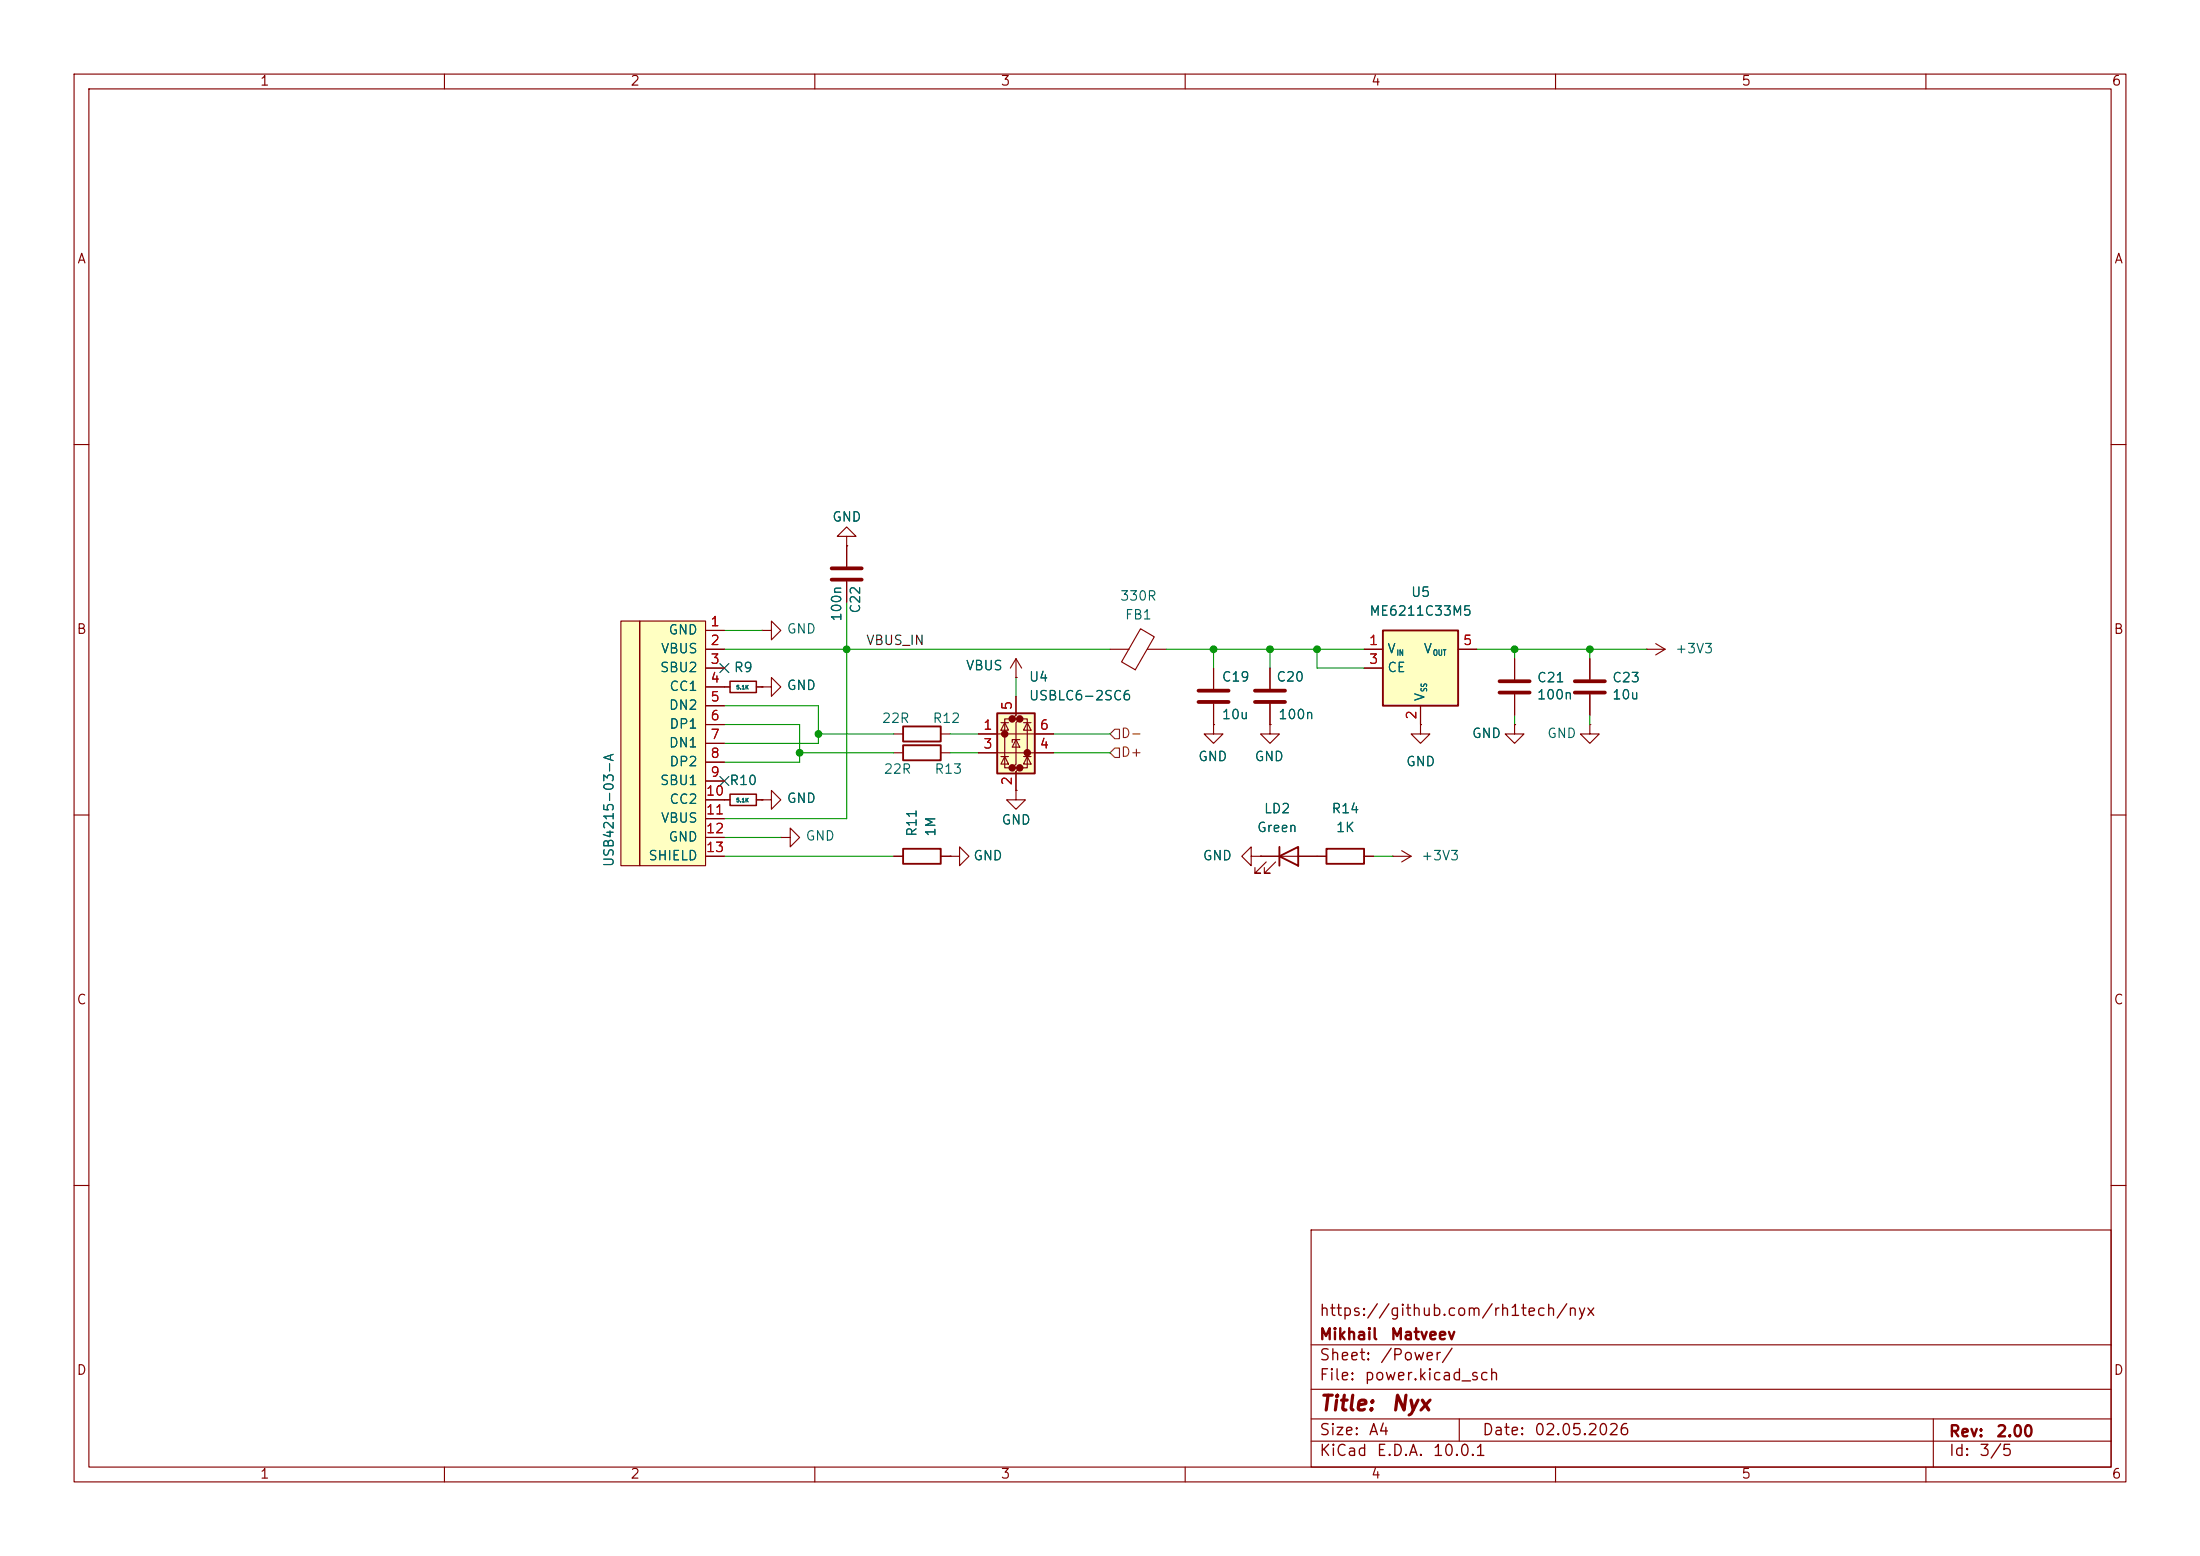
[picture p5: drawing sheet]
<svg xmlns="http://www.w3.org/2000/svg" width="297mm" height="210mm" viewBox="0 0 297 210" stroke-linecap="round" stroke-linejoin="round" font-family="sans-serif">
<g fill="none" stroke="#840000" stroke-width=".15">
<path d="M10 10h277v190h-277zM12 12h273v186h-273zM60 10v2M110 10v2M160 10v2M210 10v2M260 10v2M10 60h2M114.3 72.4h1.3l-1.3-1.3-1.3 1.3h1.3v1.3M114.3 73.7h.1M114.3 73.7v2.8M114.3 78.5v2.8"/>
<path d="M285 60h2M102.9 85.1h1.2v-1.3l1.3 1.3-1.3 1.3v-1.3M102.9 85.1h.1M120.6 99.1h1.3M127 99.1h1.3M137.2 91.4h.1M137.2 88.9l-.8 1.3M137.2 88.9l.7 1.3M137.2 88.9v2.5M10 110h2M188 115.6h.1M188 115.6h2.5"/>
<path d="M189.2 114.8l1.3 .8M190.5 115.6l-1.3 .7M285 110h2M10 160h2M177 166h108v32h-108zM285 160h2M60 198v2M110 198v2M160 198v2M177 194.5h108M177 191.5h108M177 187.5h108"/>
<path d="M177 181.5h108M197 191.5v3M210 198v2M260 198v2M261 191.5v6.5"/>
</g>
<path d="M112.3 78.2h4M112.3 76.7h4" fill="none" stroke="#840000" stroke-width=".51"/>
<path d="M121.9 98h5.1v2.1h-5.1z" fill="none" stroke="#840000" stroke-width=".25"/>
<path d="M134.6 96.3h5.1v8.1h-5.1z" fill="#ffffc2"/>
<g fill="#840000" stroke="#840000" stroke-width=".51">
<circle cx="135.6" cy="99.1" r=".25"/>
<circle cx="136.7" cy="97" r=".25"/>
<circle cx="136.7" cy="103.6" r=".25"/>
<circle cx="137.7" cy="97" r=".25"/>
<circle cx="137.7" cy="103.6" r=".25"/>
<circle cx="138.7" cy="101.6" r=".25"/>
</g>
<g fill="none" stroke="#840000" stroke-width=".15">
<path d="M97.8 92.7h.8M102.1 92.7h.8M102.9 92.7h1.2v-1.3l1.3 1.3-1.3 1.3v-1.3M102.9 92.7h.1M132.1 99.1h10.1M135.1 97.5h1M135.6 97.5l.5 1.1h-1zM136.7 97h-1.1v6.6h1.1M137.2 94v2.5l-.5 .5h1l-.5 .5v5.6l-.5 .5h1l-.5 .5v2.6M137.2 99.8l.5 1h-1zM137.7 99.8h-1v.4M137.7 97h1v6.6h-1"/>
<path d="M138.2 97.5h1M138.7 97.5l.5 1.1h-1zM132.1 101.6h10.1M135.1 102.1h1M135.6 102.1l.5 1h-1zM138.2 102.1h1M138.7 102.1l.5 1h-1z"/>
</g>
<path d="M134.6 96.3h5.1v8.1h-5.1z" fill="none" stroke="#840000" stroke-width=".25"/>
<path d="M98.6 91.9h3.5v1.6h-3.5z" fill="none" stroke="#840000" stroke-width=".2"/>
<g fill="#ffffc2">
<path d="M83.8 83.8h2.6v33h-2.6z"/>
<path d="M86.4 83.8h8.8v33h-8.8z"/>
</g>
<g fill="none" stroke="#840000" stroke-width=".15">
<path d="M83.8 83.8h2.6v33h-2.6zM86.4 83.8h8.8v33h-8.8zM95.2 85.1h2.6M95.2 87.6h2.6M95.2 90.2h2.6M95.2 92.7h2.6M95.2 95.3h2.6M95.2 97.8h2.6M163.8 97.8v1.3h-1.2l1.2 1.2 1.3-1.2h-1.3M163.8 97.8h.1M163.8 90.2v2.8M163.8 95v2.8"/>
<path d="M171.4 97.8v1.3h-1.2l1.2 1.2 1.3-1.2h-1.3M171.4 97.8h.1M171.4 90.2v2.8M171.4 95v2.8M191.8 97.8v1.3h1.2l-1.2 1.2-1.3-1.2h1.3M191.8 97.8h.1M204.5 97.8v1.3h1.2l-1.2 1.2-1.3-1.2h1.3M204.5 97.8h.1M214.6 88.9v2.8M214.6 93.7v2.8M222.2 87.6h.1M222.2 87.6h2.6"/>
<path d="M223.5 86.9l1.3 .7M224.8 87.6l-1.3 .8M95.2 100.3h2.6M95.2 102.9h2.6M95.2 105.4h2.6M95.2 108h3.4M95.2 110.5h2.6M95.2 113h2.6M95.2 115.6h2.6M102.1 108h.8M102.9 108h1.2v-1.3l1.3 1.3-1.3 1.2v-1.2M102.9 108h.1"/>
<path d="M105.4 113h1.3v-1.2l1.2 1.2-1.2 1.3v-1.3M105.4 113h.1M120.6 115.6h1.3M120.6 101.6h1.3M127 115.6h1.3M127 101.6h1.3M128.3 115.6h1.2v-1.3l1.3 1.3-1.3 1.2v-1.2M128.3 115.6h.1M137.2 106.7v1.3h1.2l-1.2 1.2-1.3-1.2h1.3M137.2 106.7h.1M168.9 115.6v-1.3l-1.3 1.3 1.3 1.2v-1.2h1.3M170.2 115.6h.1"/>
<path d="M170.2 115.6h8.9M170.9 116.3l-1.5 1.6h.8h-.8v-.8M172.2 116.3l-1.5 1.6h.7h-.7v-.8M184.1 115.6h1.3"/>
</g>
<path d="M98.6 107.2h3.5v1.5h-3.5z" fill="none" stroke="#840000" stroke-width=".2"/>
<path d="M121.9 114.6h5.1v2h-5.1zM121.9 100.6h5.1v2h-5.1zM172.7 115.6l2.6-1.3v2.5zM172.7 114.3v2.5M179.1 114.6h5v2h-5z" fill="none" stroke="#840000" stroke-width=".25"/>
<path d="M161.8 94.7h4.1M161.8 93.2h4.1M169.4 94.7h4.1M169.4 93.2h4.1M212.6 91.9h4.1M212.6 93.5h4.1" fill="none" stroke="#840000" stroke-width=".51"/>
<path d="M186.7 85.1h10.1v10.2h-10.1z" fill="#ffffc2"/>
<path d="M186.7 85.1h10.1v10.2h-10.1z" fill="none" stroke="#840000" stroke-width=".25"/>
<g fill="none" stroke="#840000" stroke-width=".15">
<path d="M114.3 73.7h.1M114.3 73.7v2.8M114.3 78.5v2.8M95.2 87.6h2.6M95.2 90.2h2.6M95.2 92.7h3.4M95.2 85.1h2.6M95.2 95.3h2.6M95.2 97.8h2.6M102.1 92.7h.8M102.9 92.7h.1M132.1 99.1h2.5"/>
<path d="M137.2 91.4h.1M137.2 94v2.5M139.7 99.1h2.5M149.9 87.6h2.5M154 84.9l1.8 1.1-2.5 4.4-1.9-1.1zM154.9 87.6h2.6M163.8 97.8h.1M163.8 90.2v2.8M163.8 95v2.8M171.4 97.8h.1M171.4 90.2v2.8M171.4 95v2.8"/>
<path d="M184.1 87.6h2.6M184.1 90.2h2.6M191.8 97.8h.1M191.8 95.3v2.5M196.8 87.6h2.6M204.5 97.8h.1M204.5 88.9v2.8M204.5 93.7v2.8M214.6 97.8v1.3h1.3l-1.3 1.2-1.2-1.2h1.2M214.6 97.8h.1M214.6 88.9v2.8M214.6 93.7v2.8"/>
<path d="M95.2 100.3h2.6M95.2 102.9h2.6M95.2 105.4h2.6M95.2 108h3.4M95.2 110.5h2.6M95.2 113h2.6M95.2 115.6h2.6M102.1 108h.8M102.9 108h.1M120.6 115.6h1.3M127 115.6h1.3M128.3 115.6h.1"/>
<path d="M132.1 101.6h2.5M137.2 106.7h.1M137.2 104.1v2.6M139.7 101.6h2.5M170.2 115.6h.1M170.2 115.6h2.5M175.3 115.6h3.8M184.1 115.6h1.3"/>
</g>
<path d="M202.4 91.9h4.1M202.4 93.5h4.1" fill="none" stroke="#840000" stroke-width=".51"/>
<path d="M150.5 98.4h.6v1.3h-.6l-.6-.6zM150.5 101h.6v1.2h-.6l-.6-.6z" fill="none" stroke="#725600" stroke-width=".15"/>
<g fill="none" stroke="#009600" stroke-width=".15">
<path d="M97.8 97.8h10.1v5.1h-10.1M97.8 95.3h12.7v5h-12.7M97.8 87.6h52.1M97.8 85.1h5.1M110.5 99.1h10.1M114.3 81.3v29.2h-16.5M128.3 99.1h3.8M137.2 91.4v2.6M142.2 99.1h7.7M157.5 87.6h26.6M163.8 87.6v2.6M171.4 87.6v2.6"/>
<path d="M177.8 87.6v2.6h6.3M199.4 87.6h22.8M204.5 87.6v1.3M204.5 96.5v1.3M214.6 87.6v1.3M214.6 96.5v1.3M97.8 115.6h22.8M97.8 113h7.6M107.9 101.6h12.7M128.3 101.6h3.8M142.2 101.6h7.7M185.4 115.6h2.6"/>
</g>
<path d="M97.2 89.6l1.2 1.2M98.4 89.6l-1.2 1.2M97.2 104.8l1.2 1.2M98.4 104.8l-1.2 1.2" fill="none" stroke="#000084" stroke-width=".15"/>
<g fill="#009600" stroke="#009600" stroke-width=".14">
<circle cx="114.3" cy="87.6" r=".46"/>
<circle cx="107.9" cy="101.6" r=".46"/>
<circle cx="110.5" cy="99.1" r=".46"/>
<circle cx="204.5" cy="87.6" r=".46"/>
<circle cx="214.6" cy="87.6" r=".46"/>
<circle cx="171.4" cy="87.6" r=".46"/>
<circle cx="177.8" cy="87.6" r=".46"/>
<circle cx="163.8" cy="87.6" r=".46"/>
</g>
<g font-size="2" fill="#840000">
<text x="178" y="190.9">Title:</text>
<text x="187.7" y="190.9">Nyx</text>
</g>
<g font-size="1.5" fill="#840000">
<text x="178" y="178">https://github.com/rh1tech/nyx</text>
<text x="178" y="184">Sheet:</text>
<text x="178" y="181.2">Mikhail</text>
<text x="186.2" y="184">/Power/</text>
<text x="187.6" y="181.2">Matveev</text>
<text x="178" y="186.7">File:</text>
<text x="184.1" y="186.7">power.kicad_sch</text>
<text x="178" y="196.9">KiCad</text>
<text x="178" y="194.1">Size:</text>
<text x="184.7" y="194.1">A4</text>
<text x="185.7" y="196.9">E.D.A.</text>
<text x="193.3" y="196.9">10.0.1</text>
<text x="200" y="194.1">Date:</text>
<text x="207" y="194.1">02.05.2026</text>
<text x="263" y="194.3">Rev:</text>
<text x="263" y="196.9">Id:</text>
<text x="267.1" y="196.9">3/5</text>
<text x="269.4" y="194.3">2.00</text>
</g>
<g font-size="1.3" fill="#840000">
<text x="35" y="11.9">1</text>
<text x="85" y="11.9">2</text>
<text x="135" y="11.9">3</text>
<text x="185" y="11.9">4</text>
<text x="235" y="11.9">5</text>
<text x="285" y="11.9">6</text>
<text x="10.3" y="35.9">A</text>
<text x="285.3" y="35.9">A</text>
<text x="10.3" y="85.9">B</text>
<text x="285.3" y="85.9">B</text>
<text x="10.3" y="135.9">C</text>
<text x="285.3" y="135.9">C</text>
<text x="10.3" y="185.9">D</text>
<text x="285.3" y="185.9">D</text>
<text x="35" y="199.9">1</text>
<text x="85" y="199.9">2</text>
<text x="135" y="199.9">3</text>
<text x="185" y="199.9">4</text>
<text x="235" y="199.9">5</text>
<text x="285" y="199.9">6</text>
</g>
<g font-size="1.3" fill="#006464">
<text x="112.3" y="70.7">GND</text>
<text x="113.9" y="84" transform="rotate(-90 113.9 84)">100n</text>
<text x="116.4" y="82.9" transform="rotate(-90 116.4 82.9)">C22</text>
<text x="151.1" y="81.4">330R</text>
<text x="151.8" y="83.9">FB1</text>
<text x="184.8" y="83.4">ME6211C33M5</text>
<text x="190.4" y="80.9">U5</text>
<text x="89.1" y="88.5">VBUS</text>
<text x="90.2" y="86">GND</text>
<text x="106.1" y="85.8">GND</text>
<text x="187.2" y="88.5">V</text>
<text x="192.1" y="88.5">V</text>
<text x="226.1" y="88.5">+3V3</text>
<text x="89" y="91">SBU2</text>
<text x="90.3" y="93.6">CC1</text>
<text x="99" y="91">R9</text>
<text x="106.1" y="93.4">GND</text>
<text x="130.3" y="90.8">VBUS</text>
<text x="138.8" y="94.8">USBLC6-2SC6</text>
<text x="138.8" y="92.3">U4</text>
<text x="164.9" y="92.3">C19</text>
<text x="172.2" y="92.3">C20</text>
<text x="187.2" y="91">CE</text>
<text x="192.6" y="94.7" transform="rotate(-90 192.6 94.7)">V</text>
<text x="207.4" y="94.7">100n</text>
<text x="207.4" y="92.4">C21</text>
<text x="217.6" y="92.4">C23</text>
<text x="217.6" y="94.7">10u</text>
<text x="90.2" y="96.1">DN2</text>
<text x="90.2" y="101.2">DN1</text>
<text x="90.3" y="98.7">DP1</text>
<text x="119" y="97.9">22R</text>
<text x="125.8" y="97.9">R12</text>
<text x="164.9" y="97.4">10u</text>
<text x="172.5" y="97.4">100n</text>
<text x="198.6" y="99.9">GND</text>
<text x="208.8" y="99.9">GND</text>
<text x="89" y="106.3">SBU1</text>
<text x="90.3" y="103.7">DP2</text>
<text x="98.4" y="106.3">R10</text>
<text x="119.2" y="104.7">22R</text>
<text x="126.1" y="104.7">R13</text>
<text x="161.7" y="103">GND</text>
<text x="169.3" y="103">GND</text>
<text x="189.7" y="103.7">GND</text>
<text x="89.1" y="111.4">VBUS</text>
<text x="90.2" y="113.9">GND</text>
<text x="90.3" y="108.8">CC2</text>
<text x="106.1" y="108.7">GND</text>
<text x="108.7" y="113.8">GND</text>
<text x="124.1" y="113" transform="rotate(-90 124.1 113)">R11</text>
<text x="126.6" y="113" transform="rotate(-90 126.6 113)">1M</text>
<text x="135.1" y="111.6">GND</text>
<text x="169.6" y="112.6">Green</text>
<text x="170.5" y="110.1">LD2</text>
<text x="179.7" y="110.1">R14</text>
<text x="180.3" y="112.6">1K</text>
<text x="83.2" y="117.1" transform="rotate(-90 83.2 117.1)">USB4215-03-A</text>
<text x="87.4" y="116.4">SHIELD</text>
<text x="131.3" y="116.4">GND</text>
<text x="162.3" y="116.4">GND</text>
<text x="191.8" y="116.4">+3V3</text>
</g>
<g font-size="1.3" fill="#a90000">
<text x="95.8" y="84.8">1</text>
<text x="95.8" y="87.4">2</text>
<text x="95.8" y="89.9">3</text>
<text x="184.7" y="87.4">1</text>
<text x="184.7" y="89.9">3</text>
<text x="197.4" y="87.4">5</text>
<text x="95.8" y="92.5">4</text>
<text x="95.8" y="95">5</text>
<text x="136.9" y="96" transform="rotate(-90 136.9 96)">5</text>
<text x="95.8" y="97.5">6</text>
<text x="95.8" y="100.1">7</text>
<text x="132.6" y="98.8">1</text>
<text x="132.6" y="101.3">3</text>
<text x="140.3" y="101.3">4</text>
<text x="140.3" y="98.8">6</text>
<text x="191.5" y="97.2" transform="rotate(-90 191.5 97.2)">2</text>
<text x="95.2" y="107.7">10</text>
<text x="95.8" y="102.6">8</text>
<text x="95.8" y="105.2">9</text>
<text x="136.9" y="106.1" transform="rotate(-90 136.9 106.1)">2</text>
<text x="95.2" y="110.2">11</text>
<text x="95.2" y="112.8">12</text>
<text x="95.2" y="115.3">13</text>
</g>
<text font-size="1.3" fill="#0f0f0f" x="116.8" y="87.4">VBUS_IN</text>
<g font-size="1.3" fill="#725600">
<text x="151.2" y="99.9">D-</text>
<text x="151.2" y="102.5">D+</text>
</g>
<g font-size=".8" fill="#006464">
<text x="188.5" y="88.7">IN</text>
<text x="193.4" y="88.7">OUT</text>
<text x="192.8" y="93.5" transform="rotate(-90 192.8 93.5)">SS</text>
</g>
<g font-size=".5" fill="#006464">
<text x="99.3" y="93.2">5.1K</text>
<text x="99.3" y="108.4">5.1K</text>
</g>
</svg>
